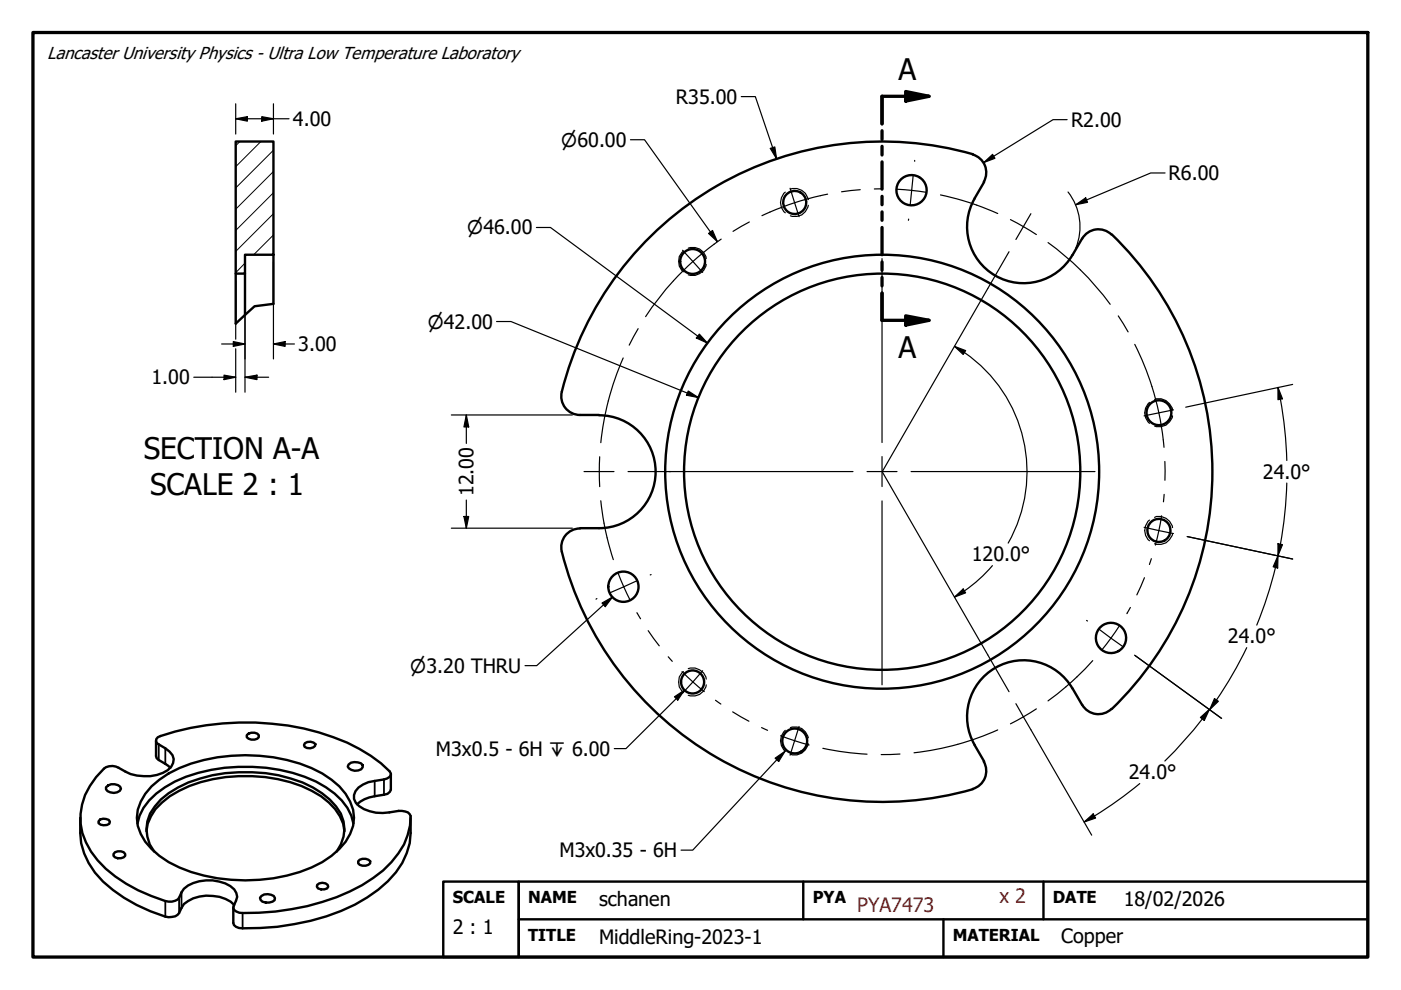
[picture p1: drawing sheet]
<svg xmlns="http://www.w3.org/2000/svg" width="297mm" height="210mm" viewBox="0 0 297 210" stroke-linecap="round" stroke-linejoin="round" font-family="sans-serif">
<!-- layer: Hatch (ANSI) -->
<path d="M50.9 30l-.9 .9M55.3 30l-5.3 5.3M58 36.4l-8 8M58 31.8l-8 8M51.9 55.8l-1.9 2M58 49.8l-4.2 4.2M58 45.3l-8 8M58 40.9l-8 8" fill="none" stroke="#000" stroke-width=".21"/>
<!-- layer: Hidden Narrow (ANSI) -->
<g fill="none" stroke="#000" stroke-width=".25">
<path d="M144.9 53.2a2.87 2.87 0 0 0 0 4.4M145.9 52.6a2.84 2.84 0 0 1 3.8 2.2M149.7 56a2.94 2.94 0 0 1-3.8 2.3M166.5 40.7a2.87 2.87 0 0 0 0 4.4M167.6 40.1a2.94 2.94 0 0 1 3.8 2.2M171.4 43.5a2.84 2.84 0 0 1-3.8 2.3M243.7 85.3a2.94 2.94 0 0 0 0 4.5M244.8 84.7a2.85 2.85 0 0 1 3.8 2.2M248.6 88.2a2.85 2.85 0 0 1-3.8 2.1M243.7 110.3a2.87 2.87 0 0 0 0 4.4M244.8 109.7a2.85 2.85 0 0 1 3.8 2.2M248.6 113.1a2.85 2.85 0 0 1-3.8 2.2"/>
<path d="M144.9 142.4a2.87 2.87 0 0 0 0 4.4M145.9 141.8a2.94 2.94 0 0 1 3.8 2.2M149.7 145.2a2.84 2.84 0 0 1-3.8 2.2M166.5 154.8a2.94 2.94 0 0 0 0 4.5M167.6 154.3a2.85 2.85 0 0 1 3.8 2.1M171.4 157.7a2.85 2.85 0 0 1-3.8 2.2"/>
</g>
<!-- layer: Visible (ANSI) -->
<g fill="none" stroke="#000" stroke-width=".51">
<path d="M50 30h8v24h-6.1v4h-1.9zM206.2 32.8a4 4 0 0 1 2.4 5.8M206.3 32.7a69.9 69.9 0 0 0-87.3 50.9 4 4 0 0 0 4 4.4M208.7 38.6l-2.1 3.5M50 58v10.6M51.9 58v8.8M58 54v10.4M206.6 42.1a12 12 0 0 0 4.4 16.3 12 12 0 0 0 16.4-4.3l2-3.5M235.6 49.7a4 4 0 0 0-6.2 .9M235.7 49.7a70 70 0 0 1 0 100.7M123 88h4M127 88a12 12 0 0 1 12 12 12 12 0 0 1-12 12"/>
<path d="M123 112a4 4 0 0 0-3.9 5 70 70 0 0 0 87.2 50.3M123 112h4M33.1 157.1v3.2l.1 .5 2.9 2M52.3 155.9a1.77 1.77 0 0 1 2.6 0v.4a1.74 1.74 0 0 1-2.6 0zM64.6 157.6a1.69 1.69 0 0 1 2.3 .2 1.34 1.34 0 0 1-2.3 .5l-.1-.3zM206.6 158l2.1 3.5M229.4 149.5a19.6 19.6 0 0 0-4.6-6.7 12 12 0 0 0-15.5 0 12 12 0 0 0-2.7 15.1M229.4 149.4a4 4 0 0 0 6.2 .9M17 173.4v3.2a15.7 15.7 0 0 0 6.9 12.1 33.4 33.4 0 0 0 11.9 5.8 2.37 2.37 0 0 0 2.7-2l.5-.8a8.8 8.8 0 0 1 9.9-.5l.8 .7M21.2 173.8a1.65 1.65 0 0 1 2.1 .4l-.1 .5a1.9 1.9 0 0 1-2.3-.2v-.3zM22 163a2.78 2.78 0 0 1 3.1-.2 9.7 9.7 0 0 0 10.5 .5 2.43 2.43 0 0 0 .3-3.9l-2.7-1.9-.1-.8 .4-.4a56.6 56.6 0 0 1 40.1 1.2 30.1 30.1 0 0 1 9 6l.3 .5a1.41 1.41 0 0 1-1.5 1.3l-2 .3a5.6 5.6 0 0 0-4 2.1 2.26 2.26 0 0 0 .7 3.2 8.6 8.6 0 0 0 6.4 1.3 5.5 5.5 0 0 1 4 0l.6 .8a14.1 14.1 0 0 1-4.1 9.8 32 32 0 0 1-14.7 8.4 52.6 52.6 0 0 1-17.6 2.3l-1-.6-.2-.3 .5-1.6a2.44 2.44 0 0 0-1.2-3.1 8.8 8.8 0 0 0-9.8 .5l-.5 .8a2.49 2.49 0 0 1-3.4 1.8 31.3 31.3 0 0 1-14.4-8.6 12.8 12.8 0 0 1-2.7-13.8l1-1.9 1.4-1.9zM22.5 166.9a2.1 2.1 0 0 1 3-.1l.2 .4a1.94 1.94 0 0 1-3.2 .2z"/>
<path d="M29.1 174.6a11.3 11.3 0 0 1 5.9-7.7 32.4 32.4 0 0 1 18.5-4.3 31.4 31.4 0 0 1 15.6 4.3 12.1 12.1 0 0 1 5.8 7.7M31.1 176.2a9.2 9.2 0 0 1 3.3-6 24.4 24.4 0 0 1 13.5-5.4 31.2 31.2 0 0 1 20.2 4 11.7 11.7 0 0 1 4.7 5.9l.2 1.5M32.1 166.7a25.5 25.5 0 0 1 14-6.1 35.8 35.8 0 0 1 22.2 3.4 13.2 13.2 0 0 1 6.6 7.7 8.6 8.6 0 0 1-3 8.3 24.9 24.9 0 0 1-13.9 6.2 35.8 35.8 0 0 1-22.2-3.4 13.8 13.8 0 0 1-6.6-7.7 8.7 8.7 0 0 1 2.9-8.4zM73.9 162.1a2.21 2.21 0 0 1 3 .1v.5a1.93 1.93 0 0 1-3.2-.2zM82.9 164.1v3.3l-.2 .5-.5 .4-.8 .2a9.4 9.4 0 0 0-5.7 2M87.1 173.4v3.2a14.6 14.6 0 0 1-4.9 10.3 34.9 34.9 0 0 1-16.4 8.3 52.1 52.1 0 0 1-15.1 1.6l-1.1-.7-.1-.4v-3.3M208.6 161.5a4 4 0 0 1-2.4 5.8M24.4 180.7a1.66 1.66 0 0 1 2.1 .4v.4a1.68 1.68 0 0 1-2.4 0v-.4zM32.7 180.6a7.6 7.6 0 0 1 .1-9.6 17.6 17.6 0 0 1 9.6-5.9 34.6 34.6 0 0 1 21.7 .8 16.8 16.8 0 0 1 8.2 6.6 7.6 7.6 0 0 1-.9 8.1M55.4 190a2.41 2.41 0 0 1 2.6 0l.3 .4-.1 .5a2.27 2.27 0 0 1-3-.1l-.1-.5zM67.2 187.6a1.45 1.45 0 0 1 2.4 .4 1.48 1.48 0 0 1-2.4 0zM76.3 182.3a1.88 1.88 0 0 1 2.2 .3v.4a1.77 1.77 0 0 1-2.6 0v-.4z"/>
<circle cx="146.8" cy="55.4" r="2.64"/>
<circle cx="168.5" cy="42.9" r="2.44"/>
<circle cx="193.3" cy="40.3" r="3.2"/>
<circle cx="245.7" cy="87.5" r="2.64"/>
<circle cx="187" cy="100" r="42"/>
<circle cx="187" cy="100" r="46"/>
<circle cx="245.7" cy="112.5" r="2.44"/>
<circle cx="132.2" cy="124.4" r="3.2"/>
<circle cx="235.6" cy="135.3" r="3.2"/>
<circle cx="146.8" cy="144.6" r="2.44"/>
<circle cx="168.5" cy="157.1" r="2.64"/>
</g>
<!-- layer: Visible Narrow (ANSI) -->
<path d="M33.7 157.8v3.3M35.1 158.7v3.3M79.4 165.6v3.2M81.4 165.3v3.2M35.1 191v3.3M38 190.3v3.3M38.5 189.2v3.3M51.4 193.6v3.2" fill="none" stroke="#000" stroke-width=".38"/>
<!-- layer: Break Line (ANSI) -->
<path d="M58 64.4l-4 .5-4 3.7" fill="none" stroke="#000" stroke-width=".51"/>
<!-- layer: Section Line (ANSI) -->
<path d="M192 19.4l5 1-5 1zM187 27.7v1.9M187 31v1.9M187 34.3v5.8M197 20.4h-10v5.9M187 41.6v1.8M187 44.9v1.8M187 48.2v5.8M187 55.5v1.8M187 58.8v1.8M187 62.1v5.8h10M192 67l5 .9-5 1z" fill="none" stroke="#000" stroke-width=".7"/>
<path d="M192 19.4l5 1-5 1zM192 67l5 .9-5 1z" fill="#000"/>
<!-- layer: Border (ANSI) -->
<path d="M7 6.9h283v196h-283z" fill="none" stroke="#000" stroke-width=".7"/>
<!-- layer: Title (ANSI) -->
<path d="M94 186.9h16v16h-16zM110 186.9h180v16h-180zM110 194.9h180M170.3 186.9v8M200 194.9v8M221.2 186.9v8" fill="none" stroke="#000" stroke-width=".51"/>
<!-- layer: Dimension (ANSI) -->
<g fill="none" stroke="#000" stroke-width=".25">
<path d="M50 25.2l2.5-.5v1zM50 25.2h11.3M50 22v6.4M55.5 24.7l2.5 .5-2.5 .5zM58 22v6.4M133.7 29.6h3l15.4 21.6M157.2 20.5h2.9l4.6 13.2M163.3 31.5l1-.3 .4 2.5zM208.6 34.5l1.8-1.8 .5 .9zM226.3 25.4h-3l-14.7 9.1M247 36.7h-3l-15.9 6.7M50 59.6v12.3"/>
<path d="M51.9 55.6v27.6M58 55.6v20.5M113.7 48.2h3l33.3 24.5M150.2 49.5l.9-.6 1 2.3zM226.4 40.7a12 12 0 0 1 1.7 11.9M228.1 43.4l2.1-1.5 .4 1zM41.1 80h8.9M47 72.9h4.9M47.5 79.5l2.5 .5-2.5 .5zM49.5 72.4l2.4 .5-2.4 .5zM50 73.9v9.3M51.9 80l2.6-.5v1z"/>
<path d="M51.9 80h5.1M58 72.9l2.5-.5v1zM58 72.9h4.4M105.3 68.2h3l39.8 16.1M148.3 70.8l1.7 1.9-2.4-1zM202.4 73.4l2.3 .9-.5 .9zM202.4 73.4a30.7 30.7 0 0 1 11.3 41.8M209.4 61.2l-22.3 38.7M95.7 88h25.6M98.9 88l.5 2.5h-1zM98.9 88v6M145.9 82.9l2.2 1.4-2.6-.5z"/>
<path d="M271 82.1l.9 2.5-.9 .1zM271 82.1l.4 2.5M271.5 84.6l.8 5.9 .5 7.1M274.1 81.5l-22.7 4.8M95.7 112h25.6M98.4 109.5h1l-.5 2.5zM98.9 106v6M187.1 100.2l22.3 38.6M210.4 119.9a30.1 30.1 0 0 1-8 6.7M251.7 113.8l22.4 4.7M271 117.8l-.1 2.6-1-.2zM271 115.3l.9 .2-.9 2.3z"/>
<path d="M271.4 115.4a80.5 80.5 0 0 1-4.9 17.1M272.8 102.4l-.3 6-1 7M202.4 126.6l1.8-1.7 .5 .8zM264.3 137.3l-2.7 5.2-3.7 5.9M218.6 154.7l12.9 22.4M254.5 152.1l1.9-1.7-1.1 2.4zM256.4 150.4l-4.2 5.4-5.2 5.6M257.5 148.1l.8 .6-1.8 1.8zM257.9 148.4l-1.4 2.1M259 152.3l-18.3-13.3 18.3 13.3M229.9 174.3l1.9-1.7 .5 .9zM241.7 166.1l-3.4 2.7a79.3 79.3 0 0 1-8.4 5.5"/>
</g>
<g fill="#000">
<path d="M50 25.2l2.5-.5v1zM55.5 24.7l2.5 .5-2.5 .5zM163.3 31.5l1-.3 .4 2.5zM208.6 34.5l1.8-1.8 .5 .9zM150.2 49.5l.9-.6 1 2.3zM228.1 43.4l2.1-1.5 .4 1zM49.5 72.4l2.4 .5-2.4 .5zM51.9 80l2.6-.5v1zM58 72.9l2.5-.5v1zM148.3 70.8l1.7 1.9-2.4-1zM202.4 73.4l2.3 .9-.5 .9zM47.5 79.5l2.5 .5-2.5 .5z"/>
<path d="M98.9 88l.5 2.5h-1zM145.9 82.9l2.2 1.4-2.6-.5zM271 82.1l.9 2.5-.9 .1zM98.4 109.5h1l-.5 2.5zM271 115.3l.9 .2-.9 2.3zM202.4 126.6l1.8-1.7 .5 .8zM271 117.8l-.1 2.6-1-.2zM254.5 152.1l1.9-1.7-1.1 2.4zM257.5 148.1l.8 .6-1.8 1.8zM229.9 174.3l1.9-1.7 .5 .9z"/>
</g>
<!-- layer: Center Mark (ANSI) -->
<g fill="none" stroke="#000" stroke-width=".25">
<path d="M167.5 39.9l1.9 6M193.6 37.2l-.6 6.3M193.9 34v.2M144.7 53.1l4.3 4.7M187 54.8v39M192.7 46.5l-.1 .2M213.9 53.4l-4.5 7.8M218.6 45.3l-3.2 5.5M123.8 100h6.4M133.2 100h47.6M183.8 100h6.4M187 96.8v6.4"/>
<path d="M193.2 100h39M248.8 86.9l-6.2 1.3M187 106.2v39M242.6 111.8l6.2 1.3M126.6 126.9l-.2 .1M135.1 123.1l-5.8 2.6M138 121.8l-.1 .1M209.4 138.8l4.5 7.9M230.4 131.5l.2 .2M233 133.4l5.1 3.7M240.5 138.9l.2 .1M149 142.2l-4.3 4.8"/>
<path d="M169.4 154l-1.9 6.1M215.4 149.2l3.2 5.5"/>
</g>
<!-- layer: Centerline (ANSI) -->
<g fill="none" stroke="#000" stroke-width=".25">
<path d="M152.9 50.7a60 60 0 0 0-16 16.4M158.9 47.1l-3.5 2M175.5 41.2a60 60 0 0 0-14 4.5M182.4 40.2l-4 .5M187.2 40l-1.8 .1M190.1 40.1l6.4 .7M199.4 41.3a60 60 0 0 1 12.1 4M214.2 46.6l5.5 3.1M222.2 51.4a60 60 0 0 1 13.2 13.1M132.1 75.9a60 60 0 0 0-4.7 18M135.3 69.7l-1.9 3.5M237.1 67l2.1 3.4"/>
<path d="M240.6 73a60 60 0 0 1 6.2 21.8M127.1 96.8v6.4M247 97.8v4M127.4 106.2a60 60 0 0 0 2.6 12.5M244.1 118.5l-.4 1.2M246.3 109.4l-1.3 6.2M246.8 104.8l-.1 1.6M131 121.5l2.6 5.8M135 129.9l.8 1.3M137.4 133.7l2.4 3.2M141.7 139.3l.8 .9M237.4 132.7l-3.8 5.1"/>
<path d="M239.7 128.8l-.8 1.3M242.6 122.5l-1.6 3.6M144.6 142.4l4.7 4.2M151.7 148.5l1.1 .8M155.3 150.9l3.5 2M161.5 154.3l1.2 .5M165.5 156l6 2M174.5 158.7l4.6 .8 4.7 .4M190.8 159.9l-4 .1M211.5 154.8a60 60 0 0 1-17.7 4.8M219.7 150.3l-5.5 3.2M231.7 140.1a60 60 0 0 1-9.5 8.5"/>
</g>
<!-- layer: Symbol (ANSI) -->
<path d="M127.6 127.9l2.3-1.3-1.6 2zM129.9 126.6l-16.1 14.5h-2.5M143 147.7l2.1-1.4-1.4 2.1zM145.1 146.3l-12.4 12.4h-2.5M166.4 159.3l-19.5 20.9h-2.5M164.3 160.8l2.1-1.5-1.3 2.2z" fill="none" stroke="#000" stroke-width=".25"/>
<path d="M127.6 127.9l2.3-1.3-1.6 2zM143 147.7l2.1-1.4-1.4 2.1zM164.3 160.8l2.1-1.5-1.3 2.2z" fill="#000"/>
<g font-size="6.3">
<text x="190.5" y="16.9">A</text>
<text x="190.5" y="76">A</text>
<text x="30.5" y="97.4">SECTION A-A</text>
<text x="31.8" y="104.9">SCALE 2 : 1</text>
</g>
<g font-size="4.2">
<text x="143.3" y="22">R35.00</text>
<text x="62.1" y="26.7">4.00</text>
<text x="227.1" y="26.9">R2.00</text>
<text x="247.8" y="38.2">R6.00</text>
<text x="63.2" y="74.5">3.00</text>
<text x="32.1" y="81.5">1.00</text>
<text x="267.8" y="101.5">24.0°</text>
<text x="100.4" y="105.2" transform="rotate(-90 100.4 105.2)">12.00</text>
<text x="206.1" y="119">120.0°</text>
<text x="260.3" y="136.4">24.0°</text>
<text x="92.4" y="160.2">M3x0.5 - 6H ↧ 6.00</text>
<text x="239.3" y="165.3">24.0°</text>
<text x="118.6" y="181.8">M3x0.35 - 6H</text>
<text x="127" y="192.1">schanen</text>
<text x="238.3" y="192.1">18/02/2026</text>
<text x="96" y="198">2 : 1</text>
<text x="127" y="200.1">MiddleRing-2023-1</text>
<text x="225" y="200">Copper</text>
</g>
<g font-size="4.2" fill="#f00">
<text x="211.9" y="191.4">x 2</text>
<text x="181.7" y="193.3">PYA7473</text>
</g>
<g font-size="3.9">
<text x="119" y="31.1">⌀60.00</text>
<text x="99.1" y="49.7">⌀46.00</text>
<text x="90.7" y="69.7">⌀42.00</text>
<text x="87" y="142.7">⌀3.20 THRU</text>
</g>
<text font-size="3.7" x="10" y="12.5">Lancaster University Physics - Ultra Low Temperature Laboratory</text>
<g font-size="3.5">
<text x="96" y="191.5">SCALE</text>
<text x="112" y="191.4">NAME</text>
<text x="172.3" y="191.4">PYA</text>
<text x="223.2" y="191.4">DATE</text>
<text x="112" y="199.4">TITLE</text>
<text x="202" y="199.4">MATERIAL</text>
</g>
</svg>
